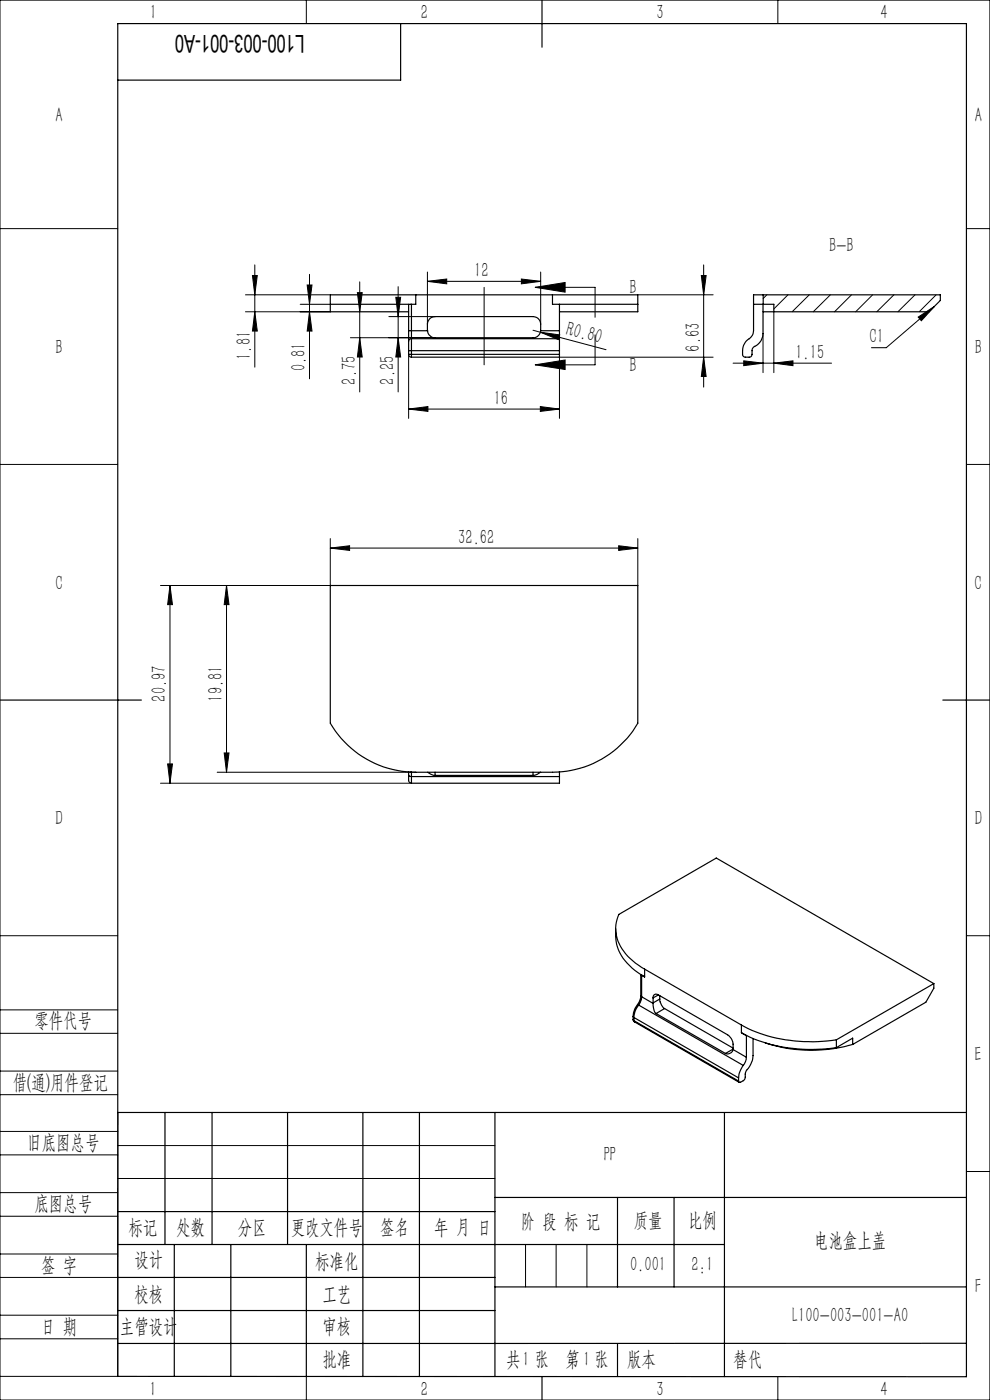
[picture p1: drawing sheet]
<svg xmlns="http://www.w3.org/2000/svg" width="210mm" height="297mm" viewBox="0 0 210 297" stroke-linecap="round" stroke-linejoin="round" font-family="sans-serif">
<g fill="none" stroke="#000" stroke-width=".21">
<path d="M0 0h210v297h-210zM65 0v5M165 0v5M0 48.5h25M53.6 58.5h1l-.6 4zM54 56.2v21.7M65.7 58.2v22.2M76.3 59.8v23.3M90.7 59.7l4.1-.5v1zM90.7 57.7v11.1M90.7 59.7h24M110.6 59.2l4.1 .5-4.1 .5z"/>
<path d="M114.7 57.7v11.1M148.8 58.5h1l-.5 4zM149.3 56.2v25.9M205 48.5h5M52.1 62.5h18M52.1 66.1h18M54 66.1l.6 4.1h-1zM63.7 64.6h6.4M65.2 60.5h1l-.5 4.1zM65.7 66.1l.5 4.1h-1zM74.3 71.6h18M75.8 62.1h1l-.5 4z"/>
<path d="M76.3 71.6l.5 4.1h-1zM82.5 67.2h9.8M84 63.1h1l-.5 4.1zM84.5 60.8v22.3M84.5 71.6l.5 4.1h-1zM86.7 75.2v13.6M102.7 61v16.4M113.1 70.1l1.5 .4M113.5 61l6.4-1.1v2.1zM113.5 77.4l6.4-1v2zM113.5 61h12.7v6.3M114.6 70.5l4.1 .5-.3 1z"/>
<path d="M114.6 70.5l14 3.7M126.2 71v6.4h-12.7M135.3 62.5h16M149.3 75.8l.5 4.1h-1zM151.3 75.8h-32.6v13M155.5 77h20.9M157.8 76.5l4.1 .5-4.1 .6zM161.9 70.8v8.3M162.7 62.5l-.8 .8M164.1 77l4.1-.5v1.1zM164.1 66.1v13M167.1 62.5l-3 3"/>
<path d="M171.7 62.5l-3.7 3.6M176.1 62.5l-3.6 3.6M180.6 62.5l-3.6 3.6M185.1 62.5l-3.6 3.6M189.6 62.5l-3.6 3.6M194.1 62.5l-3.6 3.6M194.8 67.3l3.4-2.3-2.8 3zM198.2 65l-10.2 8.8h-3.1M198.6 62.5l-3.6 3.6M0 98.5h25M86.7 86.8l4.1-.5v1zM86.7 86.8h32"/>
<path d="M114.6 86.3l4.1 .5-4.1 .5zM205 98.5h5M70.1 116.3l4.1-.5v1zM70.1 114.3v9.9h-36.1M70.1 116.3h65.2M131.2 115.8l4.1 .5-4.1 .5zM135.3 114.3v9.9M36.1 124.2l.5 4.1h-1zM36.1 124.2v42M48 124.2v39.6M48 124.2l.6 4.1h-1zM47.6 159.7h1l-.6 4.1z"/>
<path d="M34 166.2h53.3M35.6 162.1h1l-.5 4.1zM46.1 163.8h42.1M0 198.5h25M205 198.5h5M0 214.2h25M0 219.2h25M0 232.2h25M0 227.2h25M25 236v56h-25M0 245h25M0 240h25"/>
<path d="M0 258h25M0 253h25M25 243h80M25 250h80M205 248.5h5M0 271h25M0 266h25M0 279h25M111.5 264v9M118 264v9M124.5 264v9M0 284h25"/>
<path d="M65 292.1v4.9M153.7 292h.1M165 292v5"/>
</g>
<g fill="none" stroke="#000" stroke-width=".25">
<path d="M85 5v12h-60M115 0v10M70.1 64.6h17.2M86.7 74.4h.6M86.7 75.2h.6M86.7 75.2a.6 .6 0 0 0 .6 .6M86.7 72.4v2M86.7 70.2h.6M86.7 70.2v2.2M86.7 64.6v5.6M86.7 74.4v.8M87.3 71.9v2.5"/>
<path d="M87.3 75.2v.6M87.3 71.9a.55 .55 0 0 0-.6 .5M87.3 70.2v1.7M87.3 74.4h31.4M87.3 71.9h31.4M87.3 64.6v5.6M87.3 74.4v.8M87.3 75.2h31.4M87.3 70.2h3.4M88.2 62.5h-18.1v3.6h16.6M88.2 62.5v2.1h-.9M88.2 62.5h29"/>
<path d="M90.7 70.2a1.59 1.59 0 0 0 1.6 1.4h20.8a1.55 1.55 0 0 0 1.6-1.4M90.7 70.2v-.1a2.81 2.81 0 0 1 .2-2.1l.6-.6 .8-.2h20.8a1.6 1.6 0 0 1 1.6 1.6v1.4M114.7 70.2h4M117.2 62.5h18.1v3.6h-16.6M117.2 62.5v2.1h1.5M118.7 71.9v2.5M118.7 75.2v.6h-31.4M118.7 70.2v1.7M118.7 64.6h16.6M118.7 64.6v5.6M118.7 74.4v.8M159.8 64.6h2.1"/>
<path d="M161.9 66.1h2.2M161.9 62.5h-2.1v7.7a2.6 2.6 0 0 1-1.5 2.1 3.4 3.4 0 0 0-.6 3.3l.3 .2h.9a.6 .6 0 0 0 .6-.6v-.9a1.22 1.22 0 0 1 .9-1 3.1 3.1 0 0 0 1.5-2.5v-6.2M161.9 62.5h37.6v1.2l-2.4 2.4h-33M161.9 64.6h2.2v1.5M161.9 62.5v2.1M70.1 124.2h65.2v29.2a20.9 20.9 0 0 1-18.1 10.4h-29a21 21 0 0 1-18.1-10.4zM0 148.5h30M200 148.5h10M86.7 164.4l.2 .3h.4M86.7 163.8v.6M86.7 164.4v1.2a.6 .6 0 0 0 .6 .6M87.1 163.8h.2v.9"/>
<path d="M87.3 164.7v1.5M87.3 164.7h31.4M90.7 163.8l.8 .5 .8 .2M92.3 164.5h20.8M92.3 163.8v.7M113.1 163.8v.7M114.7 163.8l-1 .6-.6 .1M118.7 163.8v.9M118.7 164.7v1.5h-31.4M130.6 197a9.5 9.5 0 0 0 4.1 8.9l1.3 .9M134.3 216.3l.3 .5M134.3 215.6l.2 .3"/>
<path d="M134.3 216.3l.2 .2M134.3 215.6v.7M134.5 216.5l.1 .3M134.5 215.9l22.2 12.8M134.5 216.5l22.2 12.8M134.5 215.9v.6M134.6 216.8l22.2 12.8M135.2 213.1a4.1 4.1 0 0 0-.9 2.5M135.2 213.1l.3 .1M135.5 213.2a4.3 4.3 0 0 0-1 2.7M135.5 213.2l22.2 12.8M135.9 211.2l-.1 .9-.6 1"/>
<path d="M135.9 211.2l.2 .3M135.9 206.8v4.4M136 206.8l.7 .5M136 206.8l.1 .1M136.1 211.5l-.1 .6-.5 1.1M136.1 211.5l2.4 1.4M136.1 206.9v4.6M136.1 206.9l.6 .4M136.7 205.6a10.9 10.9 0 0 1-6.1-8.2l.1-1.8 .6-1.6 20.6-12 46.2 26.7M136.7 205.6l20.6 11.8M136.7 205.6v1.7M138.5 212.8v.1"/>
<path d="M138.5 212.9l.3 1.6 .4 .5M138.5 211.7v1.1M139.2 215l14.7 8.5M139.7 211.1l14.6 8.4a2.61 2.61 0 0 1 1.2 2v1.1M139.7 211.1a.69 .69 0 0 0-.8-.1 .69 .69 0 0 0-.4 .7M139.7 211.1l-1.2 .6M139.9 211.9l.1 .5 .3 .9 .7 .7M139.9 211.9l-1.4 .9M139.9 211.2v.7M141 214l-1.8 1M141 214l14.5 8.4M157.3 217.4a32 32 0 0 0 20.1 3.2"/>
<path d="M157.3 219.1l1.1 .6M157.3 217.4v1.7M157.3 219.1l1 .6M158.3 219.7v4.6M158.4 219.7a33.2 33.2 0 0 0 19 2.5M158.4 219.7h-.1M198.1 208.7l-20.7 11.9M198.1 208.7v1l-1.7 2.9-15.5 9M25 236h180M35 236v28M45 236v28M61 236v28"/>
<path d="M77 236v56M89 236v56M105 236v56M153.7 236v56M155.5 222.6a1.16 1.16 0 0 1-1.6 .9M155.5 222.6l2.8 1.7M155.5 222.6h.1M155.5 222.6l-1.6 .9M156.7 228.7v.6M157.7 226a5 5 0 0 0-1 2.7M158.3 224.3l-.1 .9-.5 .8M159.7 220.3v3.6a6.3 6.3 0 0 1-1.5 3.5l-.2 1.5-.9 .7a.26 .26 0 0 1-.3 0 .26 .26 0 0 1-.1-.3"/>
<path d="M162.3 221.3a31.6 31.6 0 0 0 18.6 .3M177.4 220.6v1.6M180.9 221.6v-1.4l-3.5 2M25 257h80M105 254h100M131 254v19M143 254v19M25 264h128.7M25 271h80M25 278h80M37 264v28M49 264v28"/>
<path d="M65 264.1v28M105 273h100M25 292l180 .1v-287.1h-180v287M115 292v5M131 285v7M205 285h-180"/>
</g>
<g fill="#000">
<path d="M114.6 70.5l4.1 .5-.3 1zM194.8 67.3l3.4-2.3-2.8 3z"/>
<path d="M53.6 58.5h1l-.6 4zM54 66.1l.6 4.1h-1zM65.2 60.5h1l-.5 4.1zM65.7 66.1l.5 4.1h-1zM36.1 124.2l.5 4.1h-1zM35.6 162.1h1l-.5 4.1z"/>
<path d="M113.5 61l6.4-1.1v2.1zM113.5 77.4l6.4-1v2z"/>
<path d="M149.3 75.8l.5 4.1h-1zM148.8 58.5h1l-.5 4zM84.5 71.6l.5 4.1h-1zM84 63.1h1l-.5 4.1zM76.3 71.6l.5 4.1h-1zM75.8 62.1h1l-.5 4zM47.6 159.7h1l-.6 4.1zM48 124.2l.6 4.1h-1z"/>
<path d="M164.1 77l4.1-.5v1.1zM157.8 76.5l4.1 .5-4.1 .6z"/>
<path d="M86.7 86.8l4.1-.5v1zM114.6 86.3l4.1 .5-4.1 .5zM90.7 59.7l4.1-.5v1zM110.6 59.2l4.1 .5-4.1 .5zM70.1 116.3l4.1-.5v1zM131.2 115.8l4.1 .5-4.1 .5z"/>
</g>
<text font-size="5.2" x="64.6" y="7.3" transform="rotate(-180 64.6 7.3)">L100-003-001-A0</text>
<g font-size="4.4">
<text x="31.7" y="4.1">1</text>
<text x="89.2" y="4.1">2</text>
<text x="139.2" y="4.1">3</text>
<text x="186.7" y="4.1">4</text>
<text x="11.7" y="25.9">A</text>
<text x="206.8" y="25.9">A</text>
<text x="175.9" y="53.4">B-B</text>
<text x="100.6" y="58.8">12</text>
<text x="133.5" y="62.4">B</text>
<text x="119.9" y="71" transform="rotate(15 119.9 71)">R0.80</text>
<text x="11.7" y="75.1">B</text>
<text x="53.2" y="76.3" transform="rotate(-90 53.2 76.3)">1.81</text>
<text x="148.4" y="74.6" transform="rotate(-90 148.4 74.6)">6.63</text>
<text x="168.7" y="76.2">1.15</text>
<text x="184.4" y="72.8">C1</text>
<text x="206.8" y="75.1">B</text>
<text x="64.8" y="78.8" transform="rotate(-90 64.8 78.8)">0.81</text>
<text x="75.5" y="81.6" transform="rotate(-90 75.5 81.6)">2.75</text>
<text x="83.6" y="81.6" transform="rotate(-90 83.6 81.6)">2.25</text>
<text x="133.5" y="78.8">B</text>
<text x="104.7" y="85.9">16</text>
<text x="97.2" y="115.4">32.62</text>
<text x="11.7" y="125.1">C</text>
<text x="206.7" y="125.1">C</text>
<text x="35.2" y="148.8" transform="rotate(-90 35.2 148.8)">20.97</text>
<text x="47.2" y="148.8" transform="rotate(-90 47.2 148.8)">19.81</text>
<text x="11.7" y="175.1">D</text>
<text x="206.8" y="175.1">D</text>
<text x="7.3" y="217.9">零件代号</text>
<text x="206.7" y="225.1">E</text>
<text x="2.7" y="231">借(通)用件登记</text>
<text x="5.8" y="243.7">旧底图总号</text>
<text x="128.1" y="246.2">PP</text>
<text x="7.3" y="256.8">底图总号</text>
<text x="27.2" y="261.9">标记</text>
<text x="37.4" y="261.9">处数</text>
<text x="50.5" y="261.9">分区</text>
<text x="61.7" y="261.9">更改文件号</text>
<text x="80.6" y="261.9">签名</text>
<text x="92.1" y="261.9">年 月 日</text>
<text x="110.5" y="260.4">阶 段 标 记</text>
<text x="134.4" y="260.4">质量</text>
<text x="146" y="260.4">比例</text>
<text x="8.7" y="269.8">签 字</text>
<text x="28.5" y="268.7">设计</text>
<text x="66.9" y="269">标准化</text>
<text x="133.6" y="269.7">0.001</text>
<text x="146.7" y="269.7">2:1</text>
<text x="172.7" y="264.6">电池盒上盖</text>
<text x="28.5" y="275.9">校核</text>
<text x="68.4" y="275.9">工艺</text>
<text x="206.8" y="274.4">F</text>
<text x="168" y="280.6">L100-003-001-A0</text>
<text x="8.7" y="282.9">日 期</text>
<text x="25.4" y="282.9">主管设计</text>
<text x="68.4" y="282.8">审核</text>
<text x="68.4" y="289.9">批准</text>
<text x="107.4" y="289.9">共 张</text>
<text x="110.8" y="289.9">1</text>
<text x="120" y="289.9">第 张</text>
<text x="123.7" y="289.9">1</text>
<text x="133" y="289.9">版本</text>
<text x="155.6" y="289.9">替代</text>
<text x="31.7" y="296.1">1</text>
<text x="89.2" y="296.1">2</text>
<text x="139.2" y="296.1">3</text>
<text x="186.7" y="296.1">4</text>
</g>
</svg>
